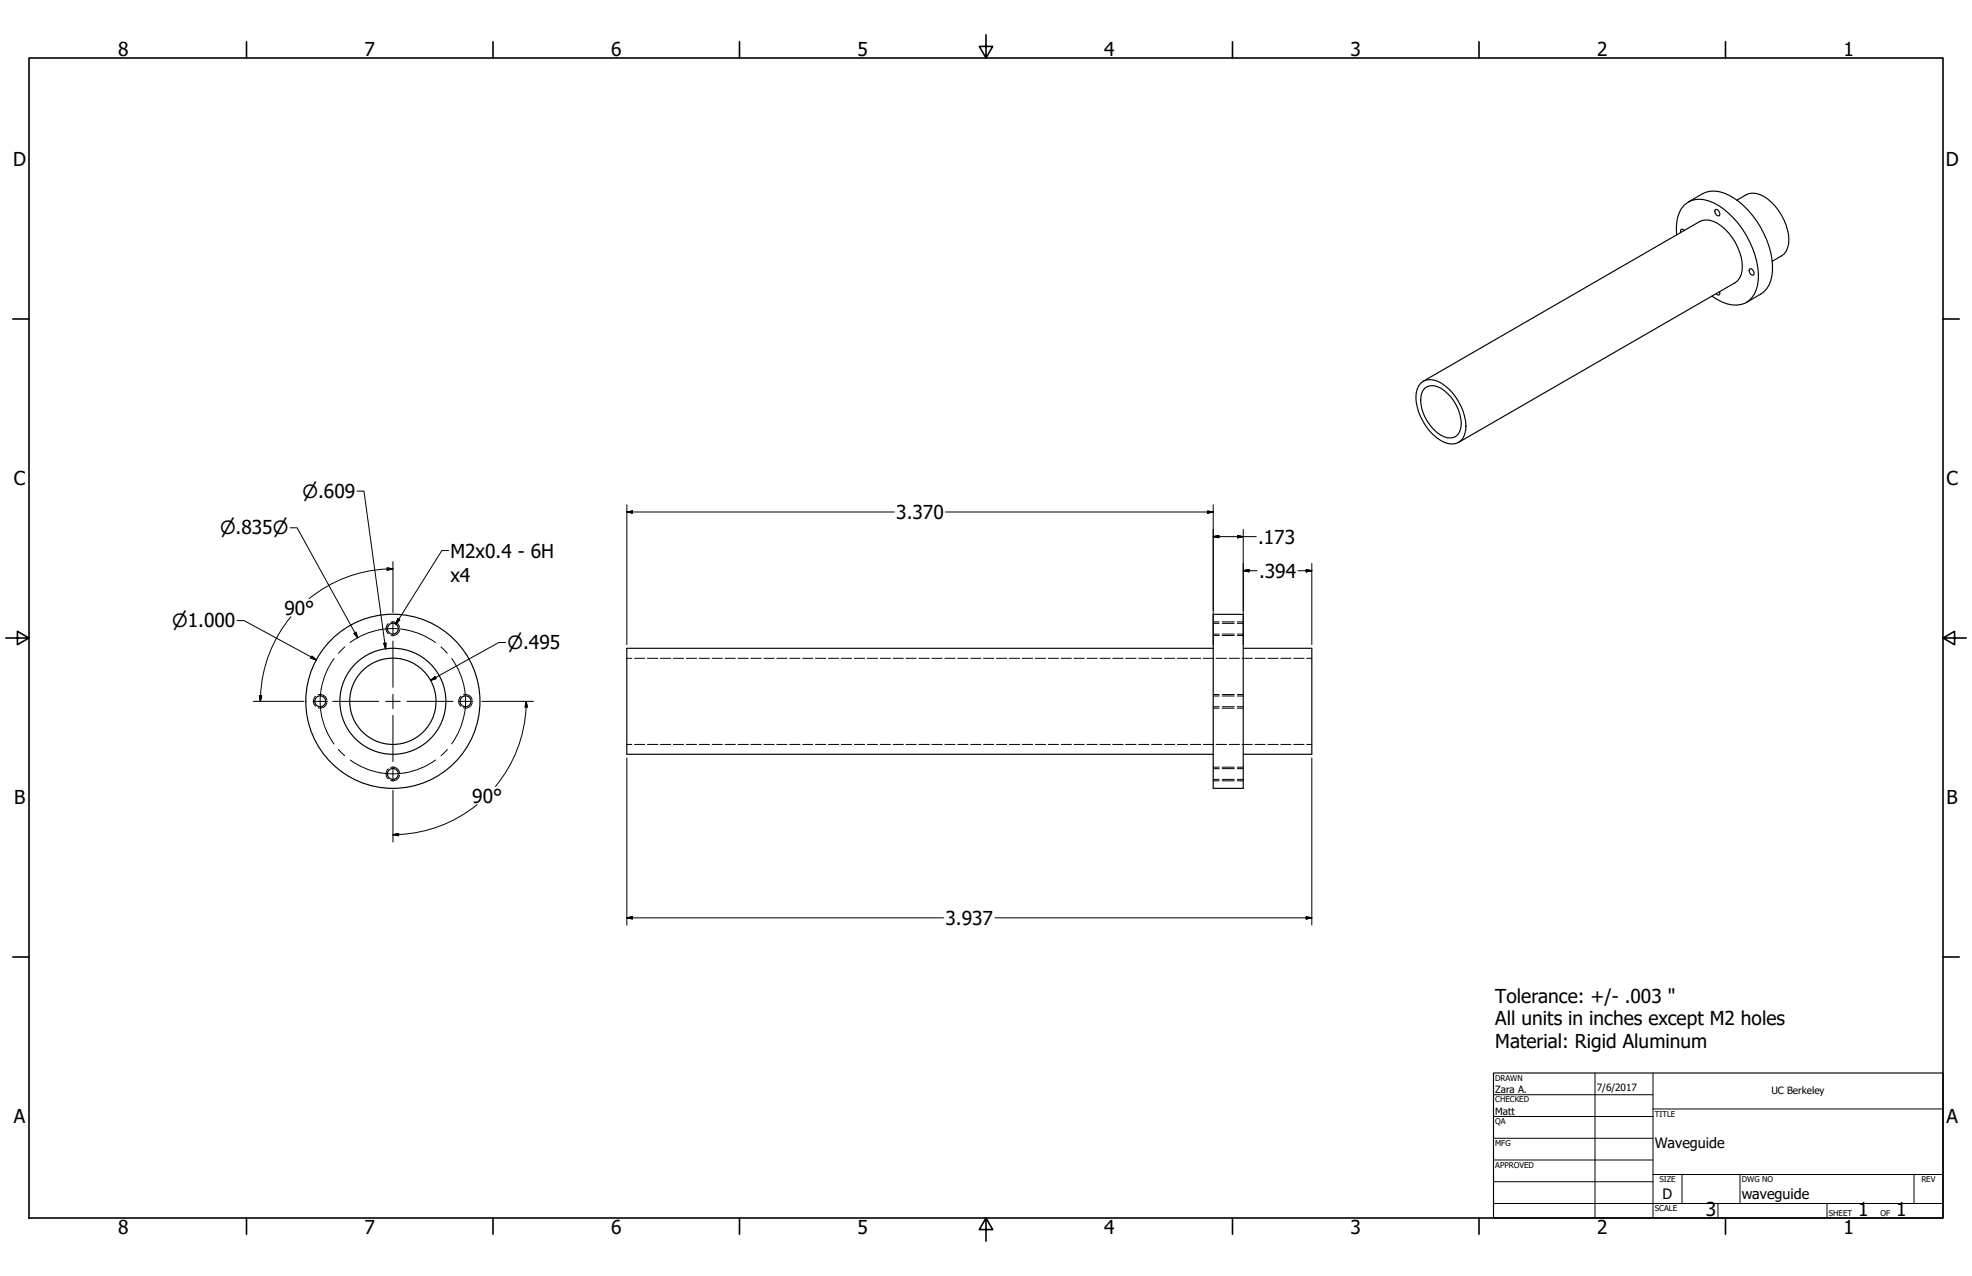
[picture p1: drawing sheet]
<svg xmlns="http://www.w3.org/2000/svg" width="864mm" height="559mm" viewBox="0 0 864 559" stroke-linecap="round" stroke-linejoin="round" font-family="sans-serif">
<!-- layer: Visible (ANSI) -->
<g fill="none" stroke="#000" stroke-width=".51">
<path d="M739.4 88.5l6.2-3.7a13 13 0 0 1 13.8 2 39.3 39.3 0 0 1 16.8 31.7 11.9 11.9 0 0 1-5.2 10.3l-6.2 3.7M751.1 91.9l.4-.2a1.96 1.96 0 0 1 1.4 2.8 1.91 1.91 0 0 1-1.8-2.6zM760.7 87.6a9.4 9.4 0 0 1 10.1-2.4 23.4 23.4 0 0 1 12.5 21.7 6.9 6.9 0 0 1-3.1 5.2l-4.1 2.3M734.3 102.9a16 16 0 0 1 3.1-12.9 10.7 10.7 0 0 1 13.2-1.1 38.9 38.9 0 0 1 19.4 33.7 11 11 0 0 1-7.6 10.7 15.8 15.8 0 0 1-12.7-3.6M737.6 101l-.4-.5h-.9l-.2 1.3M766.1 117.9l.3-.2a1.96 1.96 0 0 1 1.5 2.8 1.85 1.85 0 0 1-1.8-2.6zM753 127.8l-.1 1.4-.9-.2-.4-.4M622.2 167.8a7.1 7.1 0 0 1 8.9-.1 23.9 23.9 0 0 1 10.8 20.8 6.2 6.2 0 0 1-9.2 5.3 23.4 23.4 0 0 1-12.5-21.7l1.1-3.1zM623.3 166.9l121-69.9a8.8 8.8 0 0 1 9.5 1.9 23.9 23.9 0 0 1 9.1 19.8 7.1 7.1 0 0 1-3.1 5.1l-121.1 69.9M624.2 169.8a6.7 6.7 0 0 1 8.4 1.3 19 19 0 0 1 7.2 16.1 4.9 4.9 0 0 1-7.2 4.1 18.6 18.6 0 0 1-10.3-17.8l1-2.7zM531.3 269h13.1v76.2h-13.1zM531.3 283.9h-256.8v46.4h256.8"/>
<path d="M544.4 283.9h30.1v46.4h-30.1"/>
<circle cx="172.1" cy="275.3" r="2.38"/>
<circle cx="140.2" cy="307.1" r="2.38"/>
<circle cx="172.1" cy="307.1" r="23.2"/>
<circle cx="172.1" cy="307.1" r="18.9"/>
<circle cx="172.1" cy="307.1" r="38.1"/>
<circle cx="203.9" cy="307.1" r="2.38"/>
<circle cx="172.1" cy="338.9" r="2.38"/>
</g>
<!-- layer: Hidden Narrow (ANSI) -->
<g fill="none" stroke="#000" stroke-width=".44">
<path d="M170.1 273.1a2.87 2.87 0 0 0 0 4.4M171.1 272.5a2.94 2.94 0 0 1 3.8 2.2M174.9 275.9a2.84 2.84 0 0 1-3.8 2.2M531.3 272.4h2.6M531.3 278.3h2.6M535.2 272.4h5.3M535.2 278.3h5.3M541.8 272.4h2.6M541.8 278.3h2.6M138.2 304.9a2.87 2.87 0 0 0 0 4.4M139.3 304.3a2.94 2.94 0 0 1 3.8 2.2M143.1 307.7a2.84 2.84 0 0 1-3.8 2.2"/>
<path d="M201.9 304.9a2.87 2.87 0 0 0 0 4.4M202.9 304.3a2.94 2.94 0 0 1 3.9 2.2M206.8 307.7a2.84 2.84 0 0 1-3.9 2.2M531.3 304.2h2.6M531.3 310.1h2.6M535.2 304.2h5.3M535.2 310.1h5.3M541.8 304.2h2.6M541.8 310.1h2.6M170.1 336.7a2.87 2.87 0 0 0 0 4.4M171.1 336.1a2.94 2.94 0 0 1 3.8 2.2M174.9 339.5a2.84 2.84 0 0 1-3.8 2.3"/>
<path d="M531.3 336h2.6M535.2 336h5.3M541.8 336h2.6M531.3 341.9h2.6M535.2 341.9h5.3M541.8 341.9h2.6"/>
</g>
<!-- layer: Hidden (ANSI) -->
<g fill="none" stroke="#000" stroke-width=".44">
<path d="M531.3 273h2.6M531.3 277.7h2.6M535.2 273h5.3M535.2 277.7h5.3M541.8 273h2.6M541.8 277.7h2.6M274.5 288.3h2.2M277.9 288.3h4.5M283.5 288.3h4.6M289.2 288.3h4.6M294.9 288.3h4.5M300.5 288.3h4.6"/>
<path d="M306.2 288.3h4.5M311.8 288.3h4.6M317.5 288.3h4.5M323.2 288.3h4.5M328.8 288.3h4.6M334.5 288.3h4.5M340.2 288.3h4.5M345.8 288.3h4.5M351.5 288.3h4.5M357.1 288.3h4.5M362.8 288.3h4.5M368.4 288.3h4.6"/>
<path d="M374.1 288.3h4.6M379.8 288.3h4.5M385.4 288.3h4.6M391.1 288.3h4.5M396.7 288.3h4.6M402.4 288.3h4.6M408.1 288.3h4.5M413.8 288.3h4.5M419.4 288.3h4.5M425.1 288.3h4.5M430.7 288.3h4.5M436.4 288.3h4.5"/>
<path d="M442 288.3h4.6M447.7 288.3h4.5M453.4 288.3h4.5M459 288.3h4.5M464.7 288.3h4.5M470.3 288.3h4.6M476 288.3h4.5M481.6 288.3h4.6M487.3 288.3h4.6M493 288.3h4.5M498.7 288.3h4.5M504.3 288.3h4.5"/>
<path d="M510 288.3h4.5M515.6 288.3h4.5M521.3 288.3h4.5M526.9 288.3h4.6M532.6 288.3h4.5M538.3 288.3h4.5M543.9 288.3h4.5M549.6 288.3h4.5M555.2 288.3h4.6M560.9 288.3h4.5M566.5 288.3h4.6M572.2 288.3h2.3"/>
<path d="M531.3 304.8h2.6M531.3 309.5h2.6M535.2 304.8h5.3M535.2 309.5h5.3M541.8 304.8h2.6M541.8 309.5h2.6M274.5 326h2.2M277.9 326h4.5M283.5 326h4.6M289.2 326h4.6M294.9 326h4.5M300.5 326h4.6"/>
<path d="M306.2 326h4.5M311.8 326h4.6M317.5 326h4.5M323.2 326h4.5M328.8 326h4.6M334.5 326h4.5M340.2 326h4.5M345.8 326h4.5M351.5 326h4.5M357.1 326h4.5M362.8 326h4.5M368.4 326h4.6"/>
<path d="M374.1 326h4.6M379.8 326h4.5M385.4 326h4.6M391.1 326h4.5M396.7 326h4.6M402.4 326h4.6M408.1 326h4.5M413.8 326h4.5M419.4 326h4.5M425.1 326h4.5M430.7 326h4.5M436.4 326h4.5"/>
<path d="M442 326h4.6M447.7 326h4.5M453.4 326h4.5M459 326h4.5M464.7 326h4.5M470.3 326h4.6M476 326h4.5M481.6 326h4.6M487.3 326h4.6M493 326h4.5M498.7 326h4.5M504.3 326h4.5"/>
<path d="M510 326h4.5M515.6 326h4.5M521.3 326h4.5M526.9 326h4.6M531.3 336.6h2.6M532.6 326h4.5M535.2 336.6h5.3M538.3 326h4.5M541.8 336.6h2.6M543.9 326h4.5M549.6 326h4.5M555.2 326h4.6"/>
<path d="M560.9 326h4.5M566.5 326h4.6M572.2 326h2.3M531.3 341.3h2.6M535.2 341.3h5.3M541.8 341.3h2.6"/>
</g>
<!-- layer: Border (ANSI) -->
<g fill="none" stroke="#000" stroke-width=".7">
<path d="M107.9 18.3v7.1M215.9 18.3v7.1M323.8 18.3v7.1M431.8 15.2v10.2l-2.9-5.1h5.8l-2.9 5.1M539.8 18.3v7.1M647.7 18.3v7.1M755.6 18.3v7.1M12.7 25.4h838.2v508h-838.2zM5.6 139.7h7.1M850.9 139.7h7.1M2.5 279.4h10.2l-5.1-2.9v5.8l5.1-2.9M850.9 279.4l5.1 2.9v-5.8l-5.1 2.9h10.2"/>
<path d="M5.6 419.1h7.1M850.9 419.1h7.1M107.9 533.4v7.1M215.9 533.4v7.1M323.8 533.4v7.1M431.8 533.4l2.9 5.1h-5.8l2.9-5.1v10.2M539.8 533.4v7.1M647.7 533.4v7.1M755.6 533.4v7.1"/>
</g>
<!-- layer: Title (ANSI) -->
<g fill="none" stroke="#000" stroke-width=".44">
<path d="M654 479.4h69.9M698.5 469.9v63.5M723.9 469.9v63.5M654 488.9h69.9M654 498.5h69.9M723.9 485.6h127M654 508h69.9M654 517.5h69.9M723.9 514.3h127M736.6 514.3v12.7M762 514.3v12.7M838.2 514.3v12.7"/>
<path d="M654 527h196.9M752.3 527v6.4M800.1 527v6.4"/>
</g>
<path d="M654 469.9h196.9v63.5h-196.9z" fill="none" stroke="#000" stroke-width=".51"/>
<!-- layer: Symbol (ANSI) -->
<path d="M196.5 241.1h-3l-20.2 32.2M174.2 271l.9 .5-1.8 1.8z" fill="none" stroke="#000" stroke-width=".44"/>
<path d="M174.2 271l-.9 2.3zM174.2 271l.9 .5-1.8 1.8z" fill="#000" stroke="#000" stroke-width=".44"/>
<!-- layer: Dimension (ANSI) -->
<g fill="none" stroke="#000" stroke-width=".44">
<path d="M156.4 215.1h3l9.5 69.1M127.1 231.1h3l26.6 48.2M274.5 224.2l2.5-.4v.9zM274.5 221v61.3M274.5 224.2h117.2M414.1 224.2h117.2M528.8 223.8l2.5 .4-2.5 .5zM531.3 235l2.5-.5v1zM531.3 235h18.9M531.3 221v61.3M542 234.5l2.4 .5-2.4 .5zM544.4 231.8v50.5"/>
<path d="M169.5 248.7l2.6 .4-2.6 .6zM172.1 249.1a58 58 0 0 0-36.7 13M172.1 245.9v22.3M544.4 249.9l2.6-.5v1zM544.4 249.9h6.1M568.4 249.9h6.1M572 249.4l2.5 .5-2.5 .5zM574.5 246.8v35.5M103.8 271.8h3.1l31.7 17.2M127.4 270.1a58 58 0 0 0-13.4 37M155.1 277.4l.8-.5 .8 2.4zM136.6 287.3l2 1.7-2.5-.8z"/>
<path d="M168.1 281.7l.9-.1-.1 2.6zM188.5 298l2-1.6 .5 .8zM221.4 281.4h-3l-29.9 16.6M110.9 307.1h22.2M113.6 304.6l1 .1-.6 2.4zM211 307.1h22.6M230.4 309.6a58.4 58.4 0 0 1-13.4 34.8M230.4 307.1l.5 2.5h-1zM230.4 307.1v2.5M274.5 331.9v73.2M574.5 331.9v73.2M172.1 346.1v22.6"/>
<path d="M208.9 352.4a58.9 58.9 0 0 1-36.8 13.2M172.1 365.6l2.5-.6v1zM274.5 402l2.5-.6v1.1zM274.5 402h138.8M435.7 402h138.8M572 401.4l2.5 .6-2.5 .5z"/>
</g>
<g fill="#000" stroke="#000" stroke-width=".44">
<path d="M274.5 224.2l2.5-.4zM274.5 224.2l2.5-.4v.9zM528.8 224.7l2.5-.5zM528.8 223.8l2.5 .4-2.5 .5zM531.3 235l2.5-.5zM531.3 235l2.5-.5v1zM542 235.5l2.4-.5zM542 234.5l2.4 .5-2.4 .5zM169.5 249.7l2.6-.6zM169.5 248.7l2.6 .4-2.6 .6zM544.4 249.9l2.6-.5zM544.4 249.9l2.6-.5v1z"/>
<path d="M572 250.4l2.5-.5zM572 249.4l2.5 .5-2.5 .5zM155.1 277.4l1.6 1.9zM155.1 277.4l.8-.5 .8 2.4zM136.1 288.2l2.5 .8zM136.6 287.3l2 1.7-2.5-.8zM168.1 281.7l.8 2.5zM168.1 281.7l.9-.1-.1 2.6zM188.5 298l2-1.6zM188.5 298l2-1.6 .5 .8zM113.6 304.6l.4 2.5zM113.6 304.6l1 .1-.6 2.4z"/>
<path d="M230.4 307.1l.5 2.5zM230.4 307.1l.5 2.5h-1zM172.1 365.6l2.5-.6zM172.1 365.6l2.5-.6v1zM274.5 402l2.5-.6zM274.5 402l2.5-.6v1.1zM572 402.5l2.5-.5zM572 401.4l2.5 .6-2.5 .5z"/>
</g>
<!-- layer: Center Mark (ANSI) -->
<path d="M172.1 272.2v6.3M172.1 280.7v20.3M137.1 307.1h6.3M145.7 307.1h20.2M168.9 307.1h6.4M172.1 304v6.3M172.1 313.3v20.2M178.2 307.1h20.2M200.7 307.1h6.4M172.1 335.8v6.3" fill="none" stroke="#000" stroke-width=".44"/>
<!-- layer: Centerline (ANSI) -->
<path d="M146.3 288.4a31.8 31.8 0 0 0 0 37.4M151 283.3l-2.8 2.8M153.3 281.4a31.7 31.7 0 0 1 37.4 0M193.1 283.3l2.8 2.8M197.8 288.4a31.8 31.8 0 0 1 5.6 24.2M203.4 312.6a31.8 31.8 0 0 1-5.6 13.2M148.2 328.2l2.8 2.8M153.4 332.8a31.8 31.8 0 0 0 37.3 0M195.9 328.2l-2.8 2.8" fill="none" stroke="#000" stroke-width=".44"/>
<g font-size="8.4">
<text x="51.7" y="24.4">8</text>
<text x="159.6" y="24.4">7</text>
<text x="267.6" y="24.4">6</text>
<text x="375.5" y="24.4">5</text>
<text x="483.5" y="24.4">4</text>
<text x="591.4" y="24.4">3</text>
<text x="699.4" y="24.4">2</text>
<text x="807.3" y="24.4">1</text>
<text x="5.8" y="72.9">D</text>
<text x="852.1" y="72.9">D</text>
<text x="6.1" y="212.6">C</text>
<text x="852.4" y="212.6">C</text>
<text x="392.5" y="227.3">3.370</text>
<text x="550.9" y="238.1">.173</text>
<text x="197.3" y="244.2">M2x0.4 - 6H</text>
<text x="197.3" y="254.8">x4</text>
<text x="551.4" y="253">.394</text>
<text x="124.5" y="269.2">90°</text>
<text x="6.2" y="352.3">B</text>
<text x="206.8" y="351.5">90°</text>
<text x="852.5" y="352.3">B</text>
<text x="414.1" y="405">3.937</text>
<text x="654.8" y="439">Tolerance: +/- .003 &quot;</text>
<text x="654.8" y="449.1">All units in inches except M2 holes</text>
<text x="654.8" y="459.1">Material: Rigid Aluminum</text>
<text x="6.1" y="492">A</text>
<text x="852.4" y="492">A</text>
<text x="747" y="532.5">3</text>
<text x="813.8" y="532.6">1</text>
<text x="830.5" y="532.6">1</text>
<text x="51.7" y="540.5">8</text>
<text x="159.6" y="540.5">7</text>
<text x="267.6" y="540.5">6</text>
<text x="375.5" y="540.5">5</text>
<text x="483.5" y="540.5">4</text>
<text x="591.4" y="540.5">3</text>
<text x="699.4" y="540.5">2</text>
<text x="807.3" y="540.5">1</text>
</g>
<g font-size="8">
<text x="132.5" y="218">⌀.609</text>
<text x="96.4" y="234.1">⌀.835⌀</text>
<text x="75.4" y="274.7">⌀1.000</text>
<text x="222.2" y="284.3">⌀.495</text>
</g>
<g font-size="6.3">
<text x="724.7" y="502.8">Waveguide</text>
<text x="728.1" y="524.9">D</text>
<text x="762.8" y="525">waveguide</text>
</g>
<g font-size="4.4">
<text x="654.8" y="478.6">Zara A.</text>
<text x="699.3" y="478">7/6/2017</text>
<text x="775.8" y="479">UC Berkeley</text>
<text x="654.8" y="488.1">Matt</text>
</g>
<g font-size="3.5">
<text x="654.8" y="473.2">DRAWN</text>
<text x="654.8" y="482.8">CHECKED</text>
<text x="724.7" y="488.9">TITLE</text>
<text x="654.8" y="492.3">QA</text>
<text x="654.8" y="501.8">MFG</text>
<text x="654.8" y="511.4">APPROVED</text>
<text x="726.7" y="517.7">SIZE</text>
<text x="762.8" y="517.7">DWG NO</text>
<text x="841.4" y="517.7">REV</text>
<text x="724.7" y="530.4">SCALE</text>
<text x="800.9" y="532.6">SHEET</text>
<text x="823.5" y="532.6">OF</text>
</g>
</svg>
